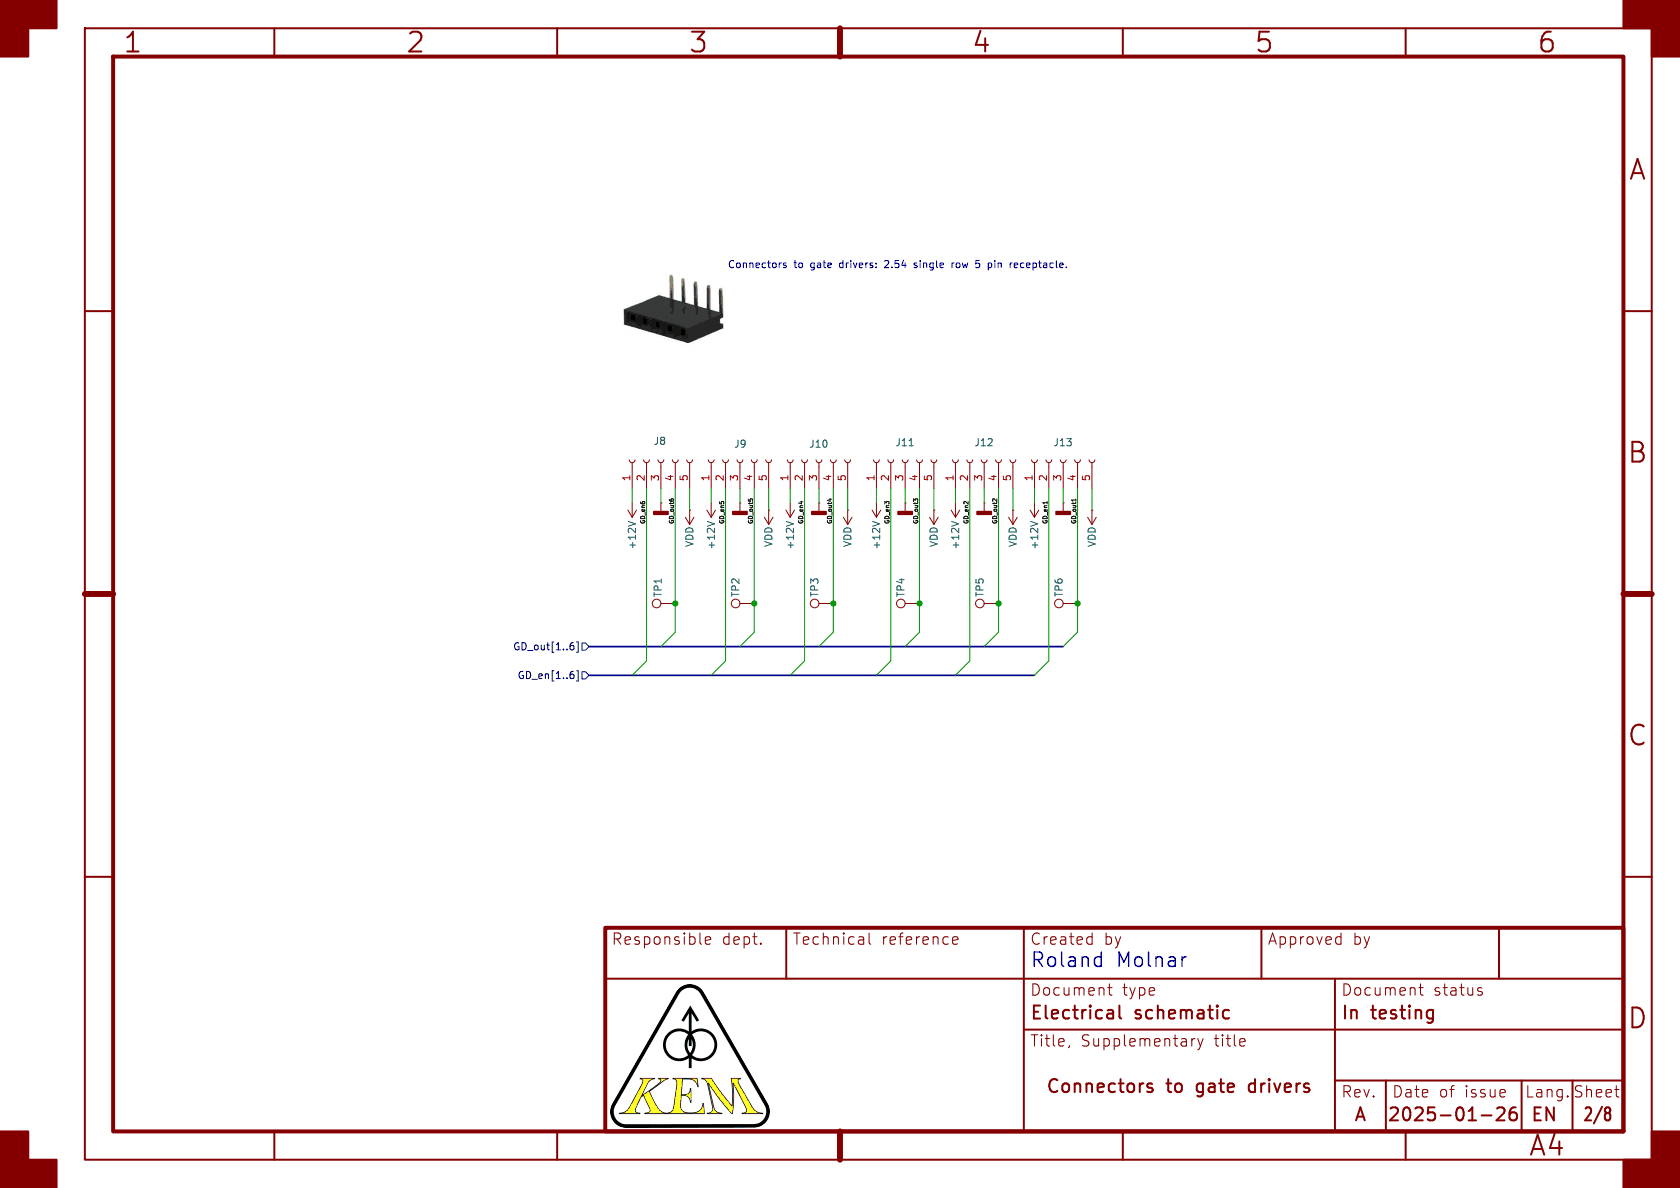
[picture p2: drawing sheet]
(kicad_sch
 (version 20250114)
 (generator "eeschema")
 (generator_version "9.0")
 (paper "A4")
 (title_block
  (title "Connectors to gate drivers")
  (date "2025-01-26")
  (rev "A")
  (comment 2 "Electrical schematic")
  (comment 3 "In testing")
  (comment 4 "EN"))
 (lib_symbols
  (symbol "Connector:Conn_01x05_Socket"
   (pin_names
    (offset 1.016) (hide yes)) (exclude_from_sim no) (in_bom yes) (on_board yes)
   (property "Reference" "J" (at 0 7.62 0) (effects (font (size 1.27 1.27))))
   (property "Value" "Conn_01x05_Socket" (at 0 -7.62 0) (effects (font (size 1.27 1.27))))
   (property "Footprint" "" (at 0 0 0) (effects (font (size 1.27 1.27)) (hide yes)))
   (property "Datasheet" "~" (at 0 0 0) (effects (font (size 1.27 1.27)) (hide yes)))
   (property "Description" "Generic connector, single row, 01x05, script generated" (at 0 0 0) (effects (font (size 1.27 1.27)) (hide yes)))
   (property "ki_locked" "" (at 0 0 0) (effects (font (size 1.27 1.27))))
   (symbol "Conn_01x05_Socket_1_1"
    (polyline (pts (xy -1.27 5.08) (xy -0.508 5.08)) (stroke (width 0.1524) (type default)) (fill (type none)))
    (polyline (pts (xy -1.27 2.54) (xy -0.508 2.54)) (stroke (width 0.1524) (type default)) (fill (type none)))
    (polyline (pts (xy -1.27 0) (xy -0.508 0)) (stroke (width 0.1524) (type default)) (fill (type none)))
    (polyline (pts (xy -1.27 -2.54) (xy -0.508 -2.54)) (stroke (width 0.1524) (type default)) (fill (type none)))
    (polyline (pts (xy -1.27 -5.08) (xy -0.508 -5.08)) (stroke (width 0.1524) (type default)) (fill (type none)))
    (arc (start 0 4.572) (mid -0.5058 5.08) (end 0 5.588) (stroke (width 0.1524) (type default)) (fill (type none)))
    (arc (start 0 2.032) (mid -0.5058 2.54) (end 0 3.048) (stroke (width 0.1524) (type default)) (fill (type none)))
    (arc (start 0 -0.508) (mid -0.5058 0) (end 0 0.508) (stroke (width 0.1524) (type default)) (fill (type none)))
    (arc (start 0 -3.048) (mid -0.5058 -2.54) (end 0 -2.032) (stroke (width 0.1524) (type default)) (fill (type none)))
    (arc (start 0 -5.588) (mid -0.5058 -5.08) (end 0 -4.572) (stroke (width 0.1524) (type default)) (fill (type none)))
    (pin passive line (at -5.08 5.08 0) (length 3.81) (name "Pin_1" (effects (font (size 1.27 1.27)))) (number "1" (effects (font (size 1.27 1.27)))))
    (pin passive line (at -5.08 2.54 0) (length 3.81) (name "Pin_2" (effects (font (size 1.27 1.27)))) (number "2" (effects (font (size 1.27 1.27)))))
    (pin passive line (at -5.08 0 0) (length 3.81) (name "Pin_3" (effects (font (size 1.27 1.27)))) (number "3" (effects (font (size 1.27 1.27)))))
    (pin passive line (at -5.08 -2.54 0) (length 3.81) (name "Pin_4" (effects (font (size 1.27 1.27)))) (number "4" (effects (font (size 1.27 1.27)))))
    (pin passive line (at -5.08 -5.08 0) (length 3.81) (name "Pin_5" (effects (font (size 1.27 1.27)))) (number "5" (effects (font (size 1.27 1.27))))))
   (embedded_fonts no))
  (symbol "Connector:TestPoint"
   (pin_numbers (hide yes))
   (pin_names
    (offset 0.762) (hide yes)) (exclude_from_sim no) (in_bom yes) (on_board yes)
   (property "Reference" "TP" (at 0 6.858 0) (effects (font (size 1.27 1.27))))
   (property "Value" "TestPoint" (at 0 5.08 0) (effects (font (size 1.27 1.27))))
   (property "Footprint" "" (at 5.08 0 0) (effects (font (size 1.27 1.27)) (hide yes)))
   (property "Datasheet" "~" (at 5.08 0 0) (effects (font (size 1.27 1.27)) (hide yes)))
   (property "Description" "test point" (at 0 0 0) (effects (font (size 1.27 1.27)) (hide yes)))
   (symbol "TestPoint_0_1"
    (circle (center 0 3.302) (radius 0.762) (stroke (width 0) (type default)) (fill (type none))))
   (symbol "TestPoint_1_1"
    (pin passive line (at 0 0 90) (length 2.54) (name "1" (effects (font (size 1.27 1.27)))) (number "1" (effects (font (size 1.27 1.27))))))
   (embedded_fonts no))
  (symbol "PCM_4ms_Power-symbol:+12V"
   (power)
   (pin_names
    (offset 0)) (exclude_from_sim no) (in_bom yes) (on_board yes)
   (property "Reference" "#PWR" (at 0 -3.81 0) (effects (font (size 1.27 1.27)) (hide yes)))
   (property "Value" "+12V" (at 0 3.556 0) (effects (font (size 1.27 1.27))))
   (property "Footprint" "" (at 0 0 0) (effects (font (size 1.27 1.27)) (hide yes)))
   (property "Datasheet" "" (at 0 0 0) (effects (font (size 1.27 1.27)) (hide yes)))
   (property "Description" "" (at 0 0 0) (effects (font (size 1.27 1.27)) (hide yes)))
   (symbol "+12V_0_1"
    (polyline (pts (xy -0.762 1.27) (xy 0 2.54)) (stroke (width 0) (type default)) (fill (type none)))
    (polyline (pts (xy 0 2.54) (xy 0.762 1.27)) (stroke (width 0) (type default)) (fill (type none)))
    (polyline (pts (xy 0 0) (xy 0 2.54)) (stroke (width 0) (type default)) (fill (type none))))
   (symbol "+12V_1_1"
    (pin power_in line (at 0 0 90) (length 0) (hide yes) (name "+12V" (effects (font (size 1.27 1.27)))) (number "1" (effects (font (size 1.27 1.27))))))
   (embedded_fonts no))
  (symbol "power:GNDD"
   (power)
   (pin_numbers (hide yes))
   (pin_names
    (offset 0) (hide yes)) (exclude_from_sim no) (in_bom yes) (on_board yes)
   (property "Reference" "#PWR" (at 0 -6.35 0) (effects (font (size 1.27 1.27)) (hide yes)))
   (property "Value" "GNDD" (at 0 -3.175 0) (effects (font (size 1.27 1.27))))
   (property "Footprint" "" (at 0 0 0) (effects (font (size 1.27 1.27)) (hide yes)))
   (property "Datasheet" "" (at 0 0 0) (effects (font (size 1.27 1.27)) (hide yes)))
   (property "Description" "Power symbol creates a global label with name \"GNDD\" , digital ground" (at 0 0 0) (effects (font (size 1.27 1.27)) (hide yes)))
   (symbol "GNDD_0_1"
    (rectangle (start -1.27 -1.524) (end 1.27 -2.032) (stroke (width 0.254) (type default)) (fill (type outline)))
    (polyline (pts (xy 0 0) (xy 0 -1.524)) (stroke (width 0) (type default)) (fill (type none))))
   (symbol "GNDD_1_1"
    (pin power_in line (at 0 0 270) (length 0) (name "~" (effects (font (size 1.27 1.27)))) (number "1" (effects (font (size 1.27 1.27))))))
   (embedded_fonts no))
  (symbol "power:VDD"
   (power)
   (pin_numbers (hide yes))
   (pin_names
    (offset 0) (hide yes)) (exclude_from_sim no) (in_bom yes) (on_board yes)
   (property "Reference" "#PWR" (at 0 -3.81 0) (effects (font (size 1.27 1.27)) (hide yes)))
   (property "Value" "VDD" (at 0 3.556 0) (effects (font (size 1.27 1.27))))
   (property "Footprint" "" (at 0 0 0) (effects (font (size 1.27 1.27)) (hide yes)))
   (property "Datasheet" "" (at 0 0 0) (effects (font (size 1.27 1.27)) (hide yes)))
   (property "Description" "Power symbol creates a global label with name \"VDD\"" (at 0 0 0) (effects (font (size 1.27 1.27)) (hide yes)))
   (symbol "VDD_0_1"
    (polyline (pts (xy -0.762 1.27) (xy 0 2.54)) (stroke (width 0) (type default)) (fill (type none)))
    (polyline (pts (xy 0 2.54) (xy 0.762 1.27)) (stroke (width 0) (type default)) (fill (type none)))
    (polyline (pts (xy 0 0) (xy 0 2.54)) (stroke (width 0) (type default)) (fill (type none))))
   (symbol "VDD_1_1"
    (pin power_in line (at 0 0 90) (length 0) (name "~" (effects (font (size 1.27 1.27)))) (number "1" (effects (font (size 1.27 1.27))))))
   (embedded_fonts no)))
 (text "Connectors to gate drivers: 2.54 single row 5 pin receptacle."
  (exclude_from_sim no)
  (at 158.75 46.99 0)
  (effects (font (size 1.27 1.27))))
 (text "Roland Molnar"
  (exclude_from_sim no)
  (at 196.088 169.926 0)
  (effects (font (size 2.54 2.54) (thickness 0.254)
    (bold yes))))
 (junction
  (at 190.5 106.68)
  (diameter 0)
  (color 0 0 0 0))
 (junction
  (at 119.38 106.68)
  (diameter 0)
  (color 0 0 0 0))
 (junction
  (at 147.32 106.68)
  (diameter 0)
  (color 0 0 0 0))
 (junction
  (at 162.56 106.68)
  (diameter 0)
  (color 0 0 0 0))
 (junction
  (at 133.35 106.68)
  (diameter 0)
  (color 0 0 0 0))
 (junction
  (at 176.53 106.68)
  (diameter 0)
  (color 0 0 0 0))
 (bus_entry
  (at 111.76 119.38)
  (size 2.54 -2.54)
  (stroke (width 0) (type default)))
 (bus_entry
  (at 173.99 114.3)
  (size 2.54 -2.54)
  (stroke (width 0) (type default)))
 (bus_entry
  (at 154.94 119.38)
  (size 2.54 -2.54)
  (stroke (width 0) (type default)))
 (bus_entry
  (at 160.02 114.3)
  (size 2.54 -2.54)
  (stroke (width 0) (type default)))
 (bus_entry
  (at 168.91 119.38)
  (size 2.54 -2.54)
  (stroke (width 0) (type default)))
 (bus_entry
  (at 139.7 119.38)
  (size 2.54 -2.54)
  (stroke (width 0) (type default)))
 (bus_entry
  (at 187.96 114.3)
  (size 2.54 -2.54)
  (stroke (width 0) (type default)))
 (bus_entry
  (at 182.88 119.38)
  (size 2.54 -2.54)
  (stroke (width 0) (type default)))
 (bus_entry
  (at 116.84 114.3)
  (size 2.54 -2.54)
  (stroke (width 0) (type default)))
 (bus_entry
  (at 144.78 114.3)
  (size 2.54 -2.54)
  (stroke (width 0) (type default)))
 (bus_entry
  (at 125.73 119.38)
  (size 2.54 -2.54)
  (stroke (width 0) (type default)))
 (bus_entry
  (at 130.81 114.3)
  (size 2.54 -2.54)
  (stroke (width 0) (type default)))
 (bus
  (pts (xy 168.91 119.38) (xy 182.88 119.38))
  (stroke (width 0) (type default)))
 (wire
  (pts (xy 125.73 88.9) (xy 125.73 86.36))
  (stroke (width 0) (type default)))
 (wire
  (pts (xy 154.94 88.9) (xy 154.94 86.36))
  (stroke (width 0) (type default)))
 (bus
  (pts (xy 144.78 114.3) (xy 160.02 114.3))
  (stroke (width 0) (type default)))
 (bus
  (pts (xy 104.14 114.3) (xy 116.84 114.3))
  (stroke (width 0) (type default)))
 (wire
  (pts (xy 179.07 90.17) (xy 179.07 86.36))
  (stroke (width 0) (type default)))
 (wire
  (pts (xy 157.48 116.84) (xy 157.48 86.36))
  (stroke (width 0) (type default)))
 (wire
  (pts (xy 171.45 116.84) (xy 171.45 86.36))
  (stroke (width 0) (type default)))
 (bus
  (pts (xy 104.14 119.38) (xy 111.76 119.38))
  (stroke (width 0) (type default)))
 (bus
  (pts (xy 125.73 119.38) (xy 139.7 119.38))
  (stroke (width 0) (type default)))
 (wire
  (pts (xy 147.32 106.68) (xy 147.32 86.36))
  (stroke (width 0) (type default)))
 (wire
  (pts (xy 133.35 111.76) (xy 133.35 106.68))
  (stroke (width 0) (type default)))
 (wire
  (pts (xy 142.24 116.84) (xy 142.24 86.36))
  (stroke (width 0) (type default)))
 (wire
  (pts (xy 149.86 90.17) (xy 149.86 86.36))
  (stroke (width 0) (type default)))
 (wire
  (pts (xy 182.88 88.9) (xy 182.88 86.36))
  (stroke (width 0) (type default)))
 (bus
  (pts (xy 116.84 114.3) (xy 130.81 114.3))
  (stroke (width 0) (type default)))
 (wire
  (pts (xy 111.76 88.9) (xy 111.76 86.36))
  (stroke (width 0) (type default)))
 (wire
  (pts (xy 121.92 90.17) (xy 121.92 86.36))
  (stroke (width 0) (type default)))
 (wire
  (pts (xy 162.56 106.68) (xy 162.56 86.36))
  (stroke (width 0) (type default)))
 (wire
  (pts (xy 133.35 106.68) (xy 133.35 86.36))
  (stroke (width 0) (type default)))
 (wire
  (pts (xy 128.27 116.84) (xy 128.27 86.36))
  (stroke (width 0) (type default)))
 (wire
  (pts (xy 190.5 111.76) (xy 190.5 106.68))
  (stroke (width 0) (type default)))
 (wire
  (pts (xy 139.7 88.9) (xy 139.7 86.36))
  (stroke (width 0) (type default)))
 (wire
  (pts (xy 176.53 106.68) (xy 176.53 86.36))
  (stroke (width 0) (type default)))
 (wire
  (pts (xy 130.81 88.9) (xy 130.81 86.36))
  (stroke (width 0) (type default)))
 (wire
  (pts (xy 116.84 88.9) (xy 116.84 86.36))
  (stroke (width 0) (type default)))
 (wire
  (pts (xy 160.02 88.9) (xy 160.02 86.36))
  (stroke (width 0) (type default)))
 (bus
  (pts (xy 130.81 114.3) (xy 144.78 114.3))
  (stroke (width 0) (type default)))
 (wire
  (pts (xy 165.1 90.17) (xy 165.1 86.36))
  (stroke (width 0) (type default)))
 (wire
  (pts (xy 114.3 116.84) (xy 114.3 86.36))
  (stroke (width 0) (type default)))
 (bus
  (pts (xy 125.73 119.38) (xy 111.76 119.38))
  (stroke (width 0) (type default)))
 (bus
  (pts (xy 154.94 119.38) (xy 168.91 119.38))
  (stroke (width 0) (type default)))
 (wire
  (pts (xy 173.99 88.9) (xy 173.99 86.36))
  (stroke (width 0) (type default)))
 (wire
  (pts (xy 119.38 111.76) (xy 119.38 106.68))
  (stroke (width 0) (type default)))
 (bus
  (pts (xy 160.02 114.3) (xy 173.99 114.3))
  (stroke (width 0) (type default)))
 (wire
  (pts (xy 147.32 111.76) (xy 147.32 106.68))
  (stroke (width 0) (type default)))
 (wire
  (pts (xy 119.38 106.68) (xy 119.38 86.36))
  (stroke (width 0) (type default)))
 (wire
  (pts (xy 135.89 90.17) (xy 135.89 86.36))
  (stroke (width 0) (type default)))
 (wire
  (pts (xy 162.56 111.76) (xy 162.56 106.68))
  (stroke (width 0) (type default)))
 (wire
  (pts (xy 176.53 111.76) (xy 176.53 106.68))
  (stroke (width 0) (type default)))
 (bus
  (pts (xy 173.99 114.3) (xy 187.96 114.3))
  (stroke (width 0) (type default)))
 (wire
  (pts (xy 144.78 88.9) (xy 144.78 86.36))
  (stroke (width 0) (type default)))
 (wire
  (pts (xy 185.42 116.84) (xy 185.42 86.36))
  (stroke (width 0) (type default)))
 (wire
  (pts (xy 168.91 88.9) (xy 168.91 86.36))
  (stroke (width 0) (type default)))
 (wire
  (pts (xy 193.04 90.17) (xy 193.04 86.36))
  (stroke (width 0) (type default)))
 (wire
  (pts (xy 187.96 88.9) (xy 187.96 86.36))
  (stroke (width 0) (type default)))
 (bus
  (pts (xy 139.7 119.38) (xy 154.94 119.38))
  (stroke (width 0) (type default)))
 (wire
  (pts (xy 190.5 106.68) (xy 190.5 86.36))
  (stroke (width 0) (type default)))
 (image
  (at 118.999 54.991)
  (scale 0.965974)
  (data))
 (image
  (at 121.92 186.69)
  (scale 0.0477857)
  (data))
 (label "GD_out3"
  (at 162.56 92.71 90)
  (effects (font (size 0.75 0.75)) (justify left bottom)))
 (label "GD_en1"
  (at 185.42 92.71 90)
  (effects (font (size 0.75 0.75)) (justify left bottom)))
 (label "GD_en2"
  (at 171.45 92.71 90)
  (effects (font (size 0.75 0.75)) (justify left bottom)))
 (label "GD_en6"
  (at 114.3 92.71 90)
  (effects (font (size 0.75 0.75)) (justify left bottom)))
 (label "GD_out5"
  (at 133.35 92.71 90)
  (effects (font (size 0.75 0.75)) (justify left bottom)))
 (label "GD_out6"
  (at 119.38 92.71 90)
  (effects (font (size 0.75 0.75)) (justify left bottom)))
 (label "GD_out4"
  (at 147.32 92.71 90)
  (effects (font (size 0.75 0.75)) (justify left bottom)))
 (label "GD_en3"
  (at 157.48 92.71 90)
  (effects (font (size 0.75 0.75)) (justify left bottom)))
 (label "GD_en5"
  (at 128.27 92.71 90)
  (effects (font (size 0.75 0.75)) (justify left bottom)))
 (label "GD_en4"
  (at 142.24 92.71 90)
  (effects (font (size 0.75 0.75)) (justify left bottom)))
 (label "GD_out2"
  (at 176.53 92.71 90)
  (effects (font (size 0.75 0.75)) (justify left bottom)))
 (label "GD_out1"
  (at 190.5 92.71 90)
  (effects (font (size 0.75 0.75)) (justify left bottom)))
 (hierarchical_label "GD_out[1..6]"
  (shape input)
  (at 104.14 114.3 180)
  (effects (font (size 1.27 1.27)) (justify right)))
 (hierarchical_label "GD_en[1..6]"
  (shape input)
  (at 104.14 119.38 180)
  (effects (font (size 1.27 1.27)) (justify right)))
 (symbol
  (lib_id "power:GNDD")
  (at 130.81 88.9 0)
  (unit 1)
  (exclude_from_sim no)
  (in_bom yes)
  (on_board yes)
  (dnp no)
  (fields_autoplaced yes)
  (property "Reference" "#PWR010" (at 130.81 95.25 0) (effects (font (size 1.27 1.27)) (hide yes)))
  (property "Value" "GNDD" (at 130.8099 92.71 90) (effects (font (size 1.27 1.27)) (justify right) (hide yes)))
  (property "Footprint" "" (at 130.81 88.9 0) (effects (font (size 1.27 1.27)) (hide yes)))
  (property "Datasheet" "" (at 130.81 88.9 0) (effects (font (size 1.27 1.27)) (hide yes)))
  (property "Description" "Power symbol creates a global label with name \"GNDD\" , digital ground" (at 130.81 88.9 0) (effects (font (size 1.27 1.27)) (hide yes)))
  (pin "1"))
 (symbol
  (lib_id "PCM_4ms_Power-symbol:+12V")
  (at 139.7 88.9 180)
  (unit 1)
  (exclude_from_sim no)
  (in_bom yes)
  (on_board yes)
  (dnp no)
  (property "Reference" "#PWR012" (at 139.7 85.09 0) (effects (font (size 1.27 1.27)) (hide yes)))
  (property "Value" "+12V" (at 139.7 91.948 90) (effects (font (size 1.27 1.27)) (justify left)))
  (property "Footprint" "" (at 139.7 88.9 0) (effects (font (size 1.27 1.27)) (hide yes)))
  (property "Datasheet" "" (at 139.7 88.9 0) (effects (font (size 1.27 1.27)) (hide yes)))
  (property "Description" "" (at 139.7 88.9 0) (effects (font (size 1.27 1.27)) (hide yes)))
  (pin "1"))
 (symbol
  (lib_id "PCM_4ms_Power-symbol:+12V")
  (at 168.91 88.9 180)
  (unit 1)
  (exclude_from_sim no)
  (in_bom yes)
  (on_board yes)
  (dnp no)
  (property "Reference" "#PWR018" (at 168.91 85.09 0) (effects (font (size 1.27 1.27)) (hide yes)))
  (property "Value" "+12V" (at 168.91 91.948 90) (effects (font (size 1.27 1.27)) (justify left)))
  (property "Footprint" "" (at 168.91 88.9 0) (effects (font (size 1.27 1.27)) (hide yes)))
  (property "Datasheet" "" (at 168.91 88.9 0) (effects (font (size 1.27 1.27)) (hide yes)))
  (property "Description" "" (at 168.91 88.9 0) (effects (font (size 1.27 1.27)) (hide yes)))
  (pin "1"))
 (symbol
  (lib_id "power:VDD")
  (at 149.86 90.17 180)
  (unit 1)
  (exclude_from_sim no)
  (in_bom yes)
  (on_board yes)
  (dnp no)
  (property "Reference" "#PWR014" (at 149.86 86.36 0) (effects (font (size 1.27 1.27)) (hide yes)))
  (property "Value" "VDD" (at 149.86 92.964 90) (effects (font (size 1.27 1.27)) (justify left)))
  (property "Footprint" "" (at 149.86 90.17 0) (effects (font (size 1.27 1.27)) (hide yes)))
  (property "Datasheet" "" (at 149.86 90.17 0) (effects (font (size 1.27 1.27)) (hide yes)))
  (property "Description" "Power symbol creates a global label with name \"VDD\"" (at 149.86 90.17 0) (effects (font (size 1.27 1.27)) (hide yes)))
  (pin "1"))
 (symbol
  (lib_id "power:GNDD")
  (at 116.84 88.9 0)
  (unit 1)
  (exclude_from_sim no)
  (in_bom yes)
  (on_board yes)
  (dnp no)
  (fields_autoplaced yes)
  (property "Reference" "#PWR07" (at 116.84 95.25 0) (effects (font (size 1.27 1.27)) (hide yes)))
  (property "Value" "GNDD" (at 116.8399 92.71 90) (effects (font (size 1.27 1.27)) (justify right) (hide yes)))
  (property "Footprint" "" (at 116.84 88.9 0) (effects (font (size 1.27 1.27)) (hide yes)))
  (property "Datasheet" "" (at 116.84 88.9 0) (effects (font (size 1.27 1.27)) (hide yes)))
  (property "Description" "Power symbol creates a global label with name \"GNDD\" , digital ground" (at 116.84 88.9 0) (effects (font (size 1.27 1.27)) (hide yes)))
  (pin "1"))
 (symbol
  (lib_id "PCM_4ms_Power-symbol:+12V")
  (at 154.94 88.9 180)
  (unit 1)
  (exclude_from_sim no)
  (in_bom yes)
  (on_board yes)
  (dnp no)
  (property "Reference" "#PWR015" (at 154.94 85.09 0) (effects (font (size 1.27 1.27)) (hide yes)))
  (property "Value" "+12V" (at 154.94 91.948 90) (effects (font (size 1.27 1.27)) (justify left)))
  (property "Footprint" "" (at 154.94 88.9 0) (effects (font (size 1.27 1.27)) (hide yes)))
  (property "Datasheet" "" (at 154.94 88.9 0) (effects (font (size 1.27 1.27)) (hide yes)))
  (property "Description" "" (at 154.94 88.9 0) (effects (font (size 1.27 1.27)) (hide yes)))
  (pin "1"))
 (symbol
  (lib_id "Connector:TestPoint")
  (at 133.35 106.68 90)
  (unit 1)
  (exclude_from_sim no)
  (in_bom yes)
  (on_board yes)
  (dnp no)
  (property "Reference" "TP2" (at 130.048 105.664 0) (effects (font (size 1.27 1.27)) (justify left)))
  (property "Value" "Keystone 5009 (Yellow)" (at 131.826 105.918 0) (effects (font (size 1.27 1.27)) (justify left) (hide yes)))
  (property "Footprint" "TestPoint:TestPoint_Keystone_5005-5009_Compact" (at 133.35 101.6 0) (effects (font (size 1.27 1.27)) (hide yes)))
  (property "Datasheet" "~" (at 133.35 101.6 0) (effects (font (size 1.27 1.27)) (hide yes)))
  (property "Description" "Test point loop" (at 133.35 106.68 0) (effects (font (size 1.27 1.27)) (hide yes)))
  (property "DigiKey PN" "36-5009-ND" (at 133.35 106.68 0) (effects (font (size 1.27 1.27)) (hide yes)))
  (property "Manufacturer PN" "5009" (at 133.35 106.68 0) (effects (font (size 1.27 1.27)) (hide yes)))
  (property "Mouser PN" "534-5009" (at 133.35 106.68 0) (effects (font (size 1.27 1.27)) (hide yes)))
  (pin "1"))
 (symbol
  (lib_id "Connector:TestPoint")
  (at 190.5 106.68 90)
  (unit 1)
  (exclude_from_sim no)
  (in_bom yes)
  (on_board yes)
  (dnp no)
  (property "Reference" "TP6" (at 187.198 105.664 0) (effects (font (size 1.27 1.27)) (justify left)))
  (property "Value" "Keystone 5009 (Yellow)" (at 188.976 105.918 0) (effects (font (size 1.27 1.27)) (justify left) (hide yes)))
  (property "Footprint" "TestPoint:TestPoint_Keystone_5005-5009_Compact" (at 190.5 101.6 0) (effects (font (size 1.27 1.27)) (hide yes)))
  (property "Datasheet" "~" (at 190.5 101.6 0) (effects (font (size 1.27 1.27)) (hide yes)))
  (property "Description" "Test point loop" (at 190.5 106.68 0) (effects (font (size 1.27 1.27)) (hide yes)))
  (property "DigiKey PN" "36-5009-ND" (at 190.5 106.68 0) (effects (font (size 1.27 1.27)) (hide yes)))
  (property "Manufacturer PN" "5009" (at 190.5 106.68 0) (effects (font (size 1.27 1.27)) (hide yes)))
  (property "Mouser PN" "534-5009" (at 190.5 106.68 0) (effects (font (size 1.27 1.27)) (hide yes)))
  (pin "1"))
 (symbol
  (lib_id "Connector:TestPoint")
  (at 162.56 106.68 90)
  (unit 1)
  (exclude_from_sim no)
  (in_bom yes)
  (on_board yes)
  (dnp no)
  (property "Reference" "TP4" (at 159.258 105.664 0) (effects (font (size 1.27 1.27)) (justify left)))
  (property "Value" "Keystone 5009 (Yellow)" (at 161.036 105.918 0) (effects (font (size 1.27 1.27)) (justify left) (hide yes)))
  (property "Footprint" "TestPoint:TestPoint_Keystone_5005-5009_Compact" (at 162.56 101.6 0) (effects (font (size 1.27 1.27)) (hide yes)))
  (property "Datasheet" "~" (at 162.56 101.6 0) (effects (font (size 1.27 1.27)) (hide yes)))
  (property "Description" "Test point loop" (at 162.56 106.68 0) (effects (font (size 1.27 1.27)) (hide yes)))
  (property "DigiKey PN" "36-5009-ND" (at 162.56 106.68 0) (effects (font (size 1.27 1.27)) (hide yes)))
  (property "Manufacturer PN" "5009" (at 162.56 106.68 0) (effects (font (size 1.27 1.27)) (hide yes)))
  (property "Mouser PN" "534-5009" (at 162.56 106.68 0) (effects (font (size 1.27 1.27)) (hide yes)))
  (pin "1"))
 (symbol
  (lib_id "Connector:Conn_01x05_Socket")
  (at 187.96 81.28 90)
  (unit 1)
  (exclude_from_sim no)
  (in_bom yes)
  (on_board yes)
  (dnp no)
  (property "Reference" "J13" (at 189.738 78.232 90) (effects (font (size 1.27 1.27)) (justify left)))
  (property "Value" "Pin socket 2.54mm 1x5 90 deg" (at 189.2299 80.01 0) (effects (font (size 1.27 1.27)) (justify left) (hide yes)))
  (property "Footprint" "Connector_PinSocket_2.54mm:PinSocket_1x05_P2.54mm_Horizontal" (at 187.96 81.28 0) (effects (font (size 1.27 1.27)) (hide yes)))
  (property "Datasheet" "~" (at 187.96 81.28 0) (effects (font (size 1.27 1.27)) (hide yes)))
  (property "Description" "Generic connector, single row, 01x05, script generated" (at 187.96 81.28 0) (effects (font (size 1.27 1.27)) (hide yes)))
  (property "DigiKey PN" "612-SSW-105-02-F-S-RA-ND" (at 187.96 81.28 0) (effects (font (size 1.27 1.27)) (hide yes)))
  (property "Manufacturer PN" "SSW-105-02-F-S-RA" (at 187.96 81.28 0) (effects (font (size 1.27 1.27)) (hide yes)))
  (property "Mouser PN" "200-SSW10502FSRA" (at 187.96 81.28 0) (effects (font (size 1.27 1.27)) (hide yes)))
  (pin "5")
  (pin "1")
  (pin "4")
  (pin "3")
  (pin "2"))
 (symbol
  (lib_id "Connector:Conn_01x05_Socket")
  (at 160.02 81.28 90)
  (unit 1)
  (exclude_from_sim no)
  (in_bom yes)
  (on_board yes)
  (dnp no)
  (property "Reference" "J11" (at 161.798 78.232 90) (effects (font (size 1.27 1.27)) (justify left)))
  (property "Value" "Pin socket 2.54mm 1x5 90 deg" (at 161.2899 80.01 0) (effects (font (size 1.27 1.27)) (justify left) (hide yes)))
  (property "Footprint" "Connector_PinSocket_2.54mm:PinSocket_1x05_P2.54mm_Horizontal" (at 160.02 81.28 0) (effects (font (size 1.27 1.27)) (hide yes)))
  (property "Datasheet" "~" (at 160.02 81.28 0) (effects (font (size 1.27 1.27)) (hide yes)))
  (property "Description" "Generic connector, single row, 01x05, script generated" (at 160.02 81.28 0) (effects (font (size 1.27 1.27)) (hide yes)))
  (property "DigiKey PN" "612-SSW-105-02-F-S-RA-ND" (at 160.02 81.28 0) (effects (font (size 1.27 1.27)) (hide yes)))
  (property "Manufacturer PN" "SSW-105-02-F-S-RA" (at 160.02 81.28 0) (effects (font (size 1.27 1.27)) (hide yes)))
  (property "Mouser PN" "200-SSW10502FSRA" (at 160.02 81.28 0) (effects (font (size 1.27 1.27)) (hide yes)))
  (pin "5")
  (pin "1")
  (pin "4")
  (pin "3")
  (pin "2"))
 (symbol
  (lib_id "Connector:Conn_01x05_Socket")
  (at 144.78 81.28 90)
  (unit 1)
  (exclude_from_sim no)
  (in_bom yes)
  (on_board yes)
  (dnp no)
  (property "Reference" "J10" (at 146.558 78.486 90) (effects (font (size 1.27 1.27)) (justify left)))
  (property "Value" "Pin socket 2.54mm 1x5 90 deg" (at 146.0499 80.01 0) (effects (font (size 1.27 1.27)) (justify left) (hide yes)))
  (property "Footprint" "Connector_PinSocket_2.54mm:PinSocket_1x05_P2.54mm_Horizontal" (at 144.78 81.28 0) (effects (font (size 1.27 1.27)) (hide yes)))
  (property "Datasheet" "~" (at 144.78 81.28 0) (effects (font (size 1.27 1.27)) (hide yes)))
  (property "Description" "Generic connector, single row, 01x05, script generated" (at 144.78 81.28 0) (effects (font (size 1.27 1.27)) (hide yes)))
  (property "DigiKey PN" "612-SSW-105-02-F-S-RA-ND" (at 144.78 81.28 0) (effects (font (size 1.27 1.27)) (hide yes)))
  (property "Manufacturer PN" "SSW-105-02-F-S-RA" (at 144.78 81.28 0) (effects (font (size 1.27 1.27)) (hide yes)))
  (property "Mouser PN" "200-SSW10502FSRA" (at 144.78 81.28 0) (effects (font (size 1.27 1.27)) (hide yes)))
  (pin "5")
  (pin "1")
  (pin "4")
  (pin "3")
  (pin "2"))
 (symbol
  (lib_id "Connector:Conn_01x05_Socket")
  (at 173.99 81.28 90)
  (unit 1)
  (exclude_from_sim no)
  (in_bom yes)
  (on_board yes)
  (dnp no)
  (property "Reference" "J12" (at 175.768 78.232 90) (effects (font (size 1.27 1.27)) (justify left)))
  (property "Value" "Pin socket 2.54mm 1x5 90 deg" (at 175.2599 80.01 0) (effects (font (size 1.27 1.27)) (justify left) (hide yes)))
  (property "Footprint" "Connector_PinSocket_2.54mm:PinSocket_1x05_P2.54mm_Horizontal" (at 173.99 81.28 0) (effects (font (size 1.27 1.27)) (hide yes)))
  (property "Datasheet" "~" (at 173.99 81.28 0) (effects (font (size 1.27 1.27)) (hide yes)))
  (property "Description" "Generic connector, single row, 01x05, script generated" (at 173.99 81.28 0) (effects (font (size 1.27 1.27)) (hide yes)))
  (property "DigiKey PN" "612-SSW-105-02-F-S-RA-ND" (at 173.99 81.28 0) (effects (font (size 1.27 1.27)) (hide yes)))
  (property "Manufacturer PN" "SSW-105-02-F-S-RA" (at 173.99 81.28 0) (effects (font (size 1.27 1.27)) (hide yes)))
  (property "Mouser PN" "200-SSW10502FSRA" (at 173.99 81.28 0) (effects (font (size 1.27 1.27)) (hide yes)))
  (pin "5")
  (pin "1")
  (pin "4")
  (pin "3")
  (pin "2"))
 (symbol
  (lib_id "PCM_4ms_Power-symbol:+12V")
  (at 111.76 88.9 180)
  (unit 1)
  (exclude_from_sim no)
  (in_bom yes)
  (on_board yes)
  (dnp no)
  (property "Reference" "#PWR06" (at 111.76 85.09 0) (effects (font (size 1.27 1.27)) (hide yes)))
  (property "Value" "+12V" (at 111.76 91.948 90) (effects (font (size 1.27 1.27)) (justify left)))
  (property "Footprint" "" (at 111.76 88.9 0) (effects (font (size 1.27 1.27)) (hide yes)))
  (property "Datasheet" "" (at 111.76 88.9 0) (effects (font (size 1.27 1.27)) (hide yes)))
  (property "Description" "" (at 111.76 88.9 0) (effects (font (size 1.27 1.27)) (hide yes)))
  (pin "1"))
 (symbol
  (lib_id "power:GNDD")
  (at 144.78 88.9 0)
  (unit 1)
  (exclude_from_sim no)
  (in_bom yes)
  (on_board yes)
  (dnp no)
  (fields_autoplaced yes)
  (property "Reference" "#PWR013" (at 144.78 95.25 0) (effects (font (size 1.27 1.27)) (hide yes)))
  (property "Value" "GNDD" (at 144.7799 92.71 90) (effects (font (size 1.27 1.27)) (justify right) (hide yes)))
  (property "Footprint" "" (at 144.78 88.9 0) (effects (font (size 1.27 1.27)) (hide yes)))
  (property "Datasheet" "" (at 144.78 88.9 0) (effects (font (size 1.27 1.27)) (hide yes)))
  (property "Description" "Power symbol creates a global label with name \"GNDD\" , digital ground" (at 144.78 88.9 0) (effects (font (size 1.27 1.27)) (hide yes)))
  (pin "1"))
 (symbol
  (lib_id "Connector:TestPoint")
  (at 176.53 106.68 90)
  (unit 1)
  (exclude_from_sim no)
  (in_bom yes)
  (on_board yes)
  (dnp no)
  (property "Reference" "TP5" (at 173.228 105.664 0) (effects (font (size 1.27 1.27)) (justify left)))
  (property "Value" "Keystone 5009 (Yellow)" (at 175.006 105.918 0) (effects (font (size 1.27 1.27)) (justify left) (hide yes)))
  (property "Footprint" "TestPoint:TestPoint_Keystone_5005-5009_Compact" (at 176.53 101.6 0) (effects (font (size 1.27 1.27)) (hide yes)))
  (property "Datasheet" "~" (at 176.53 101.6 0) (effects (font (size 1.27 1.27)) (hide yes)))
  (property "Description" "Test point loop" (at 176.53 106.68 0) (effects (font (size 1.27 1.27)) (hide yes)))
  (property "DigiKey PN" "36-5009-ND" (at 176.53 106.68 0) (effects (font (size 1.27 1.27)) (hide yes)))
  (property "Manufacturer PN" "5009" (at 176.53 106.68 0) (effects (font (size 1.27 1.27)) (hide yes)))
  (property "Mouser PN" "534-5009" (at 176.53 106.68 0) (effects (font (size 1.27 1.27)) (hide yes)))
  (pin "1"))
 (symbol
  (lib_id "power:VDD")
  (at 121.92 90.17 180)
  (unit 1)
  (exclude_from_sim no)
  (in_bom yes)
  (on_board yes)
  (dnp no)
  (property "Reference" "#PWR08" (at 121.92 86.36 0) (effects (font (size 1.27 1.27)) (hide yes)))
  (property "Value" "VDD" (at 121.92 92.964 90) (effects (font (size 1.27 1.27)) (justify left)))
  (property "Footprint" "" (at 121.92 90.17 0) (effects (font (size 1.27 1.27)) (hide yes)))
  (property "Datasheet" "" (at 121.92 90.17 0) (effects (font (size 1.27 1.27)) (hide yes)))
  (property "Description" "Power symbol creates a global label with name \"VDD\"" (at 121.92 90.17 0) (effects (font (size 1.27 1.27)) (hide yes)))
  (pin "1"))
 (symbol
  (lib_id "power:VDD")
  (at 193.04 90.17 180)
  (unit 1)
  (exclude_from_sim no)
  (in_bom yes)
  (on_board yes)
  (dnp no)
  (property "Reference" "#PWR023" (at 193.04 86.36 0) (effects (font (size 1.27 1.27)) (hide yes)))
  (property "Value" "VDD" (at 193.04 92.964 90) (effects (font (size 1.27 1.27)) (justify left)))
  (property "Footprint" "" (at 193.04 90.17 0) (effects (font (size 1.27 1.27)) (hide yes)))
  (property "Datasheet" "" (at 193.04 90.17 0) (effects (font (size 1.27 1.27)) (hide yes)))
  (property "Description" "Power symbol creates a global label with name \"VDD\"" (at 193.04 90.17 0) (effects (font (size 1.27 1.27)) (hide yes)))
  (pin "1"))
 (symbol
  (lib_id "PCM_4ms_Power-symbol:+12V")
  (at 182.88 88.9 180)
  (unit 1)
  (exclude_from_sim no)
  (in_bom yes)
  (on_board yes)
  (dnp no)
  (property "Reference" "#PWR021" (at 182.88 85.09 0) (effects (font (size 1.27 1.27)) (hide yes)))
  (property "Value" "+12V" (at 182.88 91.948 90) (effects (font (size 1.27 1.27)) (justify left)))
  (property "Footprint" "" (at 182.88 88.9 0) (effects (font (size 1.27 1.27)) (hide yes)))
  (property "Datasheet" "" (at 182.88 88.9 0) (effects (font (size 1.27 1.27)) (hide yes)))
  (property "Description" "" (at 182.88 88.9 0) (effects (font (size 1.27 1.27)) (hide yes)))
  (pin "1"))
 (symbol
  (lib_id "Connector:Conn_01x05_Socket")
  (at 116.84 81.28 90)
  (unit 1)
  (exclude_from_sim no)
  (in_bom yes)
  (on_board yes)
  (dnp no)
  (property "Reference" "J8" (at 117.856 77.978 90) (effects (font (size 1.27 1.27)) (justify left)))
  (property "Value" "Pin socket 2.54mm 1x5 90 deg" (at 118.1099 80.01 0) (effects (font (size 1.27 1.27)) (justify left) (hide yes)))
  (property "Footprint" "Connector_PinSocket_2.54mm:PinSocket_1x05_P2.54mm_Horizontal" (at 116.84 81.28 0) (effects (font (size 1.27 1.27)) (hide yes)))
  (property "Datasheet" "~" (at 116.84 81.28 0) (effects (font (size 1.27 1.27)) (hide yes)))
  (property "Description" "Generic connector, single row, 01x05, script generated" (at 116.84 81.28 0) (effects (font (size 1.27 1.27)) (hide yes)))
  (property "DigiKey PN" "612-SSW-105-02-F-S-RA-ND" (at 116.84 81.28 0) (effects (font (size 1.27 1.27)) (hide yes)))
  (property "Manufacturer PN" "SSW-105-02-F-S-RA" (at 116.84 81.28 0) (effects (font (size 1.27 1.27)) (hide yes)))
  (property "Mouser PN" "200-SSW10502FSRA" (at 116.84 81.28 0) (effects (font (size 1.27 1.27)) (hide yes)))
  (pin "5")
  (pin "1")
  (pin "4")
  (pin "3")
  (pin "2"))
 (symbol
  (lib_id "power:VDD")
  (at 135.89 90.17 180)
  (unit 1)
  (exclude_from_sim no)
  (in_bom yes)
  (on_board yes)
  (dnp no)
  (property "Reference" "#PWR011" (at 135.89 86.36 0) (effects (font (size 1.27 1.27)) (hide yes)))
  (property "Value" "VDD" (at 135.89 92.964 90) (effects (font (size 1.27 1.27)) (justify left)))
  (property "Footprint" "" (at 135.89 90.17 0) (effects (font (size 1.27 1.27)) (hide yes)))
  (property "Datasheet" "" (at 135.89 90.17 0) (effects (font (size 1.27 1.27)) (hide yes)))
  (property "Description" "Power symbol creates a global label with name \"VDD\"" (at 135.89 90.17 0) (effects (font (size 1.27 1.27)) (hide yes)))
  (pin "1"))
 (symbol
  (lib_id "Connector:TestPoint")
  (at 147.32 106.68 90)
  (unit 1)
  (exclude_from_sim no)
  (in_bom yes)
  (on_board yes)
  (dnp no)
  (property "Reference" "TP3" (at 144.018 105.664 0) (effects (font (size 1.27 1.27)) (justify left)))
  (property "Value" "Keystone 5009 (Yellow)" (at 145.796 105.918 0) (effects (font (size 1.27 1.27)) (justify left) (hide yes)))
  (property "Footprint" "TestPoint:TestPoint_Keystone_5005-5009_Compact" (at 147.32 101.6 0) (effects (font (size 1.27 1.27)) (hide yes)))
  (property "Datasheet" "~" (at 147.32 101.6 0) (effects (font (size 1.27 1.27)) (hide yes)))
  (property "Description" "Test point loop" (at 147.32 106.68 0) (effects (font (size 1.27 1.27)) (hide yes)))
  (property "DigiKey PN" "36-5009-ND" (at 147.32 106.68 0) (effects (font (size 1.27 1.27)) (hide yes)))
  (property "Manufacturer PN" "5009" (at 147.32 106.68 0) (effects (font (size 1.27 1.27)) (hide yes)))
  (property "Mouser PN" "534-5009" (at 147.32 106.68 0) (effects (font (size 1.27 1.27)) (hide yes)))
  (pin "1"))
 (symbol
  (lib_id "power:VDD")
  (at 179.07 90.17 180)
  (unit 1)
  (exclude_from_sim no)
  (in_bom yes)
  (on_board yes)
  (dnp no)
  (property "Reference" "#PWR020" (at 179.07 86.36 0) (effects (font (size 1.27 1.27)) (hide yes)))
  (property "Value" "VDD" (at 179.07 92.964 90) (effects (font (size 1.27 1.27)) (justify left)))
  (property "Footprint" "" (at 179.07 90.17 0) (effects (font (size 1.27 1.27)) (hide yes)))
  (property "Datasheet" "" (at 179.07 90.17 0) (effects (font (size 1.27 1.27)) (hide yes)))
  (property "Description" "Power symbol creates a global label with name \"VDD\"" (at 179.07 90.17 0) (effects (font (size 1.27 1.27)) (hide yes)))
  (pin "1"))
 (symbol
  (lib_id "Connector:Conn_01x05_Socket")
  (at 130.81 81.28 90)
  (unit 1)
  (exclude_from_sim no)
  (in_bom yes)
  (on_board yes)
  (dnp no)
  (property "Reference" "J9" (at 132.08 78.486 90) (effects (font (size 1.27 1.27)) (justify left)))
  (property "Value" "Pin socket 2.54mm 1x5 90 deg" (at 132.0799 80.01 0) (effects (font (size 1.27 1.27)) (justify left) (hide yes)))
  (property "Footprint" "Connector_PinSocket_2.54mm:PinSocket_1x05_P2.54mm_Horizontal" (at 130.81 81.28 0) (effects (font (size 1.27 1.27)) (hide yes)))
  (property "Datasheet" "~" (at 130.81 81.28 0) (effects (font (size 1.27 1.27)) (hide yes)))
  (property "Description" "Generic connector, single row, 01x05, script generated" (at 130.81 81.28 0) (effects (font (size 1.27 1.27)) (hide yes)))
  (property "DigiKey PN" "612-SSW-105-02-F-S-RA-ND" (at 130.81 81.28 0) (effects (font (size 1.27 1.27)) (hide yes)))
  (property "Manufacturer PN" "SSW-105-02-F-S-RA" (at 130.81 81.28 0) (effects (font (size 1.27 1.27)) (hide yes)))
  (property "Mouser PN" "200-SSW10502FSRA" (at 130.81 81.28 0) (effects (font (size 1.27 1.27)) (hide yes)))
  (pin "5")
  (pin "1")
  (pin "4")
  (pin "3")
  (pin "2"))
 (symbol
  (lib_id "power:GNDD")
  (at 173.99 88.9 0)
  (unit 1)
  (exclude_from_sim no)
  (in_bom yes)
  (on_board yes)
  (dnp no)
  (fields_autoplaced yes)
  (property "Reference" "#PWR019" (at 173.99 95.25 0) (effects (font (size 1.27 1.27)) (hide yes)))
  (property "Value" "GNDD" (at 173.9899 92.71 90) (effects (font (size 1.27 1.27)) (justify right) (hide yes)))
  (property "Footprint" "" (at 173.99 88.9 0) (effects (font (size 1.27 1.27)) (hide yes)))
  (property "Datasheet" "" (at 173.99 88.9 0) (effects (font (size 1.27 1.27)) (hide yes)))
  (property "Description" "Power symbol creates a global label with name \"GNDD\" , digital ground" (at 173.99 88.9 0) (effects (font (size 1.27 1.27)) (hide yes)))
  (pin "1"))
 (symbol
  (lib_id "power:VDD")
  (at 165.1 90.17 180)
  (unit 1)
  (exclude_from_sim no)
  (in_bom yes)
  (on_board yes)
  (dnp no)
  (property "Reference" "#PWR017" (at 165.1 86.36 0) (effects (font (size 1.27 1.27)) (hide yes)))
  (property "Value" "VDD" (at 165.1 92.964 90) (effects (font (size 1.27 1.27)) (justify left)))
  (property "Footprint" "" (at 165.1 90.17 0) (effects (font (size 1.27 1.27)) (hide yes)))
  (property "Datasheet" "" (at 165.1 90.17 0) (effects (font (size 1.27 1.27)) (hide yes)))
  (property "Description" "Power symbol creates a global label with name \"VDD\"" (at 165.1 90.17 0) (effects (font (size 1.27 1.27)) (hide yes)))
  (pin "1"))
 (symbol
  (lib_id "power:GNDD")
  (at 187.96 88.9 0)
  (unit 1)
  (exclude_from_sim no)
  (in_bom yes)
  (on_board yes)
  (dnp no)
  (fields_autoplaced yes)
  (property "Reference" "#PWR022" (at 187.96 95.25 0) (effects (font (size 1.27 1.27)) (hide yes)))
  (property "Value" "GNDD" (at 187.9599 92.71 90) (effects (font (size 1.27 1.27)) (justify right) (hide yes)))
  (property "Footprint" "" (at 187.96 88.9 0) (effects (font (size 1.27 1.27)) (hide yes)))
  (property "Datasheet" "" (at 187.96 88.9 0) (effects (font (size 1.27 1.27)) (hide yes)))
  (property "Description" "Power symbol creates a global label with name \"GNDD\" , digital ground" (at 187.96 88.9 0) (effects (font (size 1.27 1.27)) (hide yes)))
  (pin "1"))
 (symbol
  (lib_id "Connector:TestPoint")
  (at 119.38 106.68 90)
  (unit 1)
  (exclude_from_sim no)
  (in_bom yes)
  (on_board yes)
  (dnp no)
  (property "Reference" "TP1" (at 116.332 105.664 0) (effects (font (size 1.27 1.27)) (justify left)))
  (property "Value" "Keystone 5009 (Yellow)" (at 117.856 105.918 0) (effects (font (size 1.27 1.27)) (justify left) (hide yes)))
  (property "Footprint" "TestPoint:TestPoint_Keystone_5005-5009_Compact" (at 119.38 101.6 0) (effects (font (size 1.27 1.27)) (hide yes)))
  (property "Datasheet" "~" (at 119.38 101.6 0) (effects (font (size 1.27 1.27)) (hide yes)))
  (property "Description" "Test point loop" (at 119.38 106.68 0) (effects (font (size 1.27 1.27)) (hide yes)))
  (property "DigiKey PN" "36-5009-ND" (at 119.38 106.68 0) (effects (font (size 1.27 1.27)) (hide yes)))
  (property "Manufacturer PN" "5009" (at 119.38 106.68 0) (effects (font (size 1.27 1.27)) (hide yes)))
  (property "Mouser PN" "534-5009" (at 119.38 106.68 0) (effects (font (size 1.27 1.27)) (hide yes)))
  (pin "1"))
 (symbol
  (lib_id "PCM_4ms_Power-symbol:+12V")
  (at 125.73 88.9 180)
  (unit 1)
  (exclude_from_sim no)
  (in_bom yes)
  (on_board yes)
  (dnp no)
  (property "Reference" "#PWR09" (at 125.73 85.09 0) (effects (font (size 1.27 1.27)) (hide yes)))
  (property "Value" "+12V" (at 125.73 91.948 90) (effects (font (size 1.27 1.27)) (justify left)))
  (property "Footprint" "" (at 125.73 88.9 0) (effects (font (size 1.27 1.27)) (hide yes)))
  (property "Datasheet" "" (at 125.73 88.9 0) (effects (font (size 1.27 1.27)) (hide yes)))
  (property "Description" "" (at 125.73 88.9 0) (effects (font (size 1.27 1.27)) (hide yes)))
  (pin "1"))
 (symbol
  (lib_id "power:GNDD")
  (at 160.02 88.9 0)
  (unit 1)
  (exclude_from_sim no)
  (in_bom yes)
  (on_board yes)
  (dnp no)
  (fields_autoplaced yes)
  (property "Reference" "#PWR016" (at 160.02 95.25 0) (effects (font (size 1.27 1.27)) (hide yes)))
  (property "Value" "GNDD" (at 160.0199 92.71 90) (effects (font (size 1.27 1.27)) (justify right) (hide yes)))
  (property "Footprint" "" (at 160.02 88.9 0) (effects (font (size 1.27 1.27)) (hide yes)))
  (property "Datasheet" "" (at 160.02 88.9 0) (effects (font (size 1.27 1.27)) (hide yes)))
  (property "Description" "Power symbol creates a global label with name \"GNDD\" , digital ground" (at 160.02 88.9 0) (effects (font (size 1.27 1.27)) (hide yes)))
  (pin "1")))
